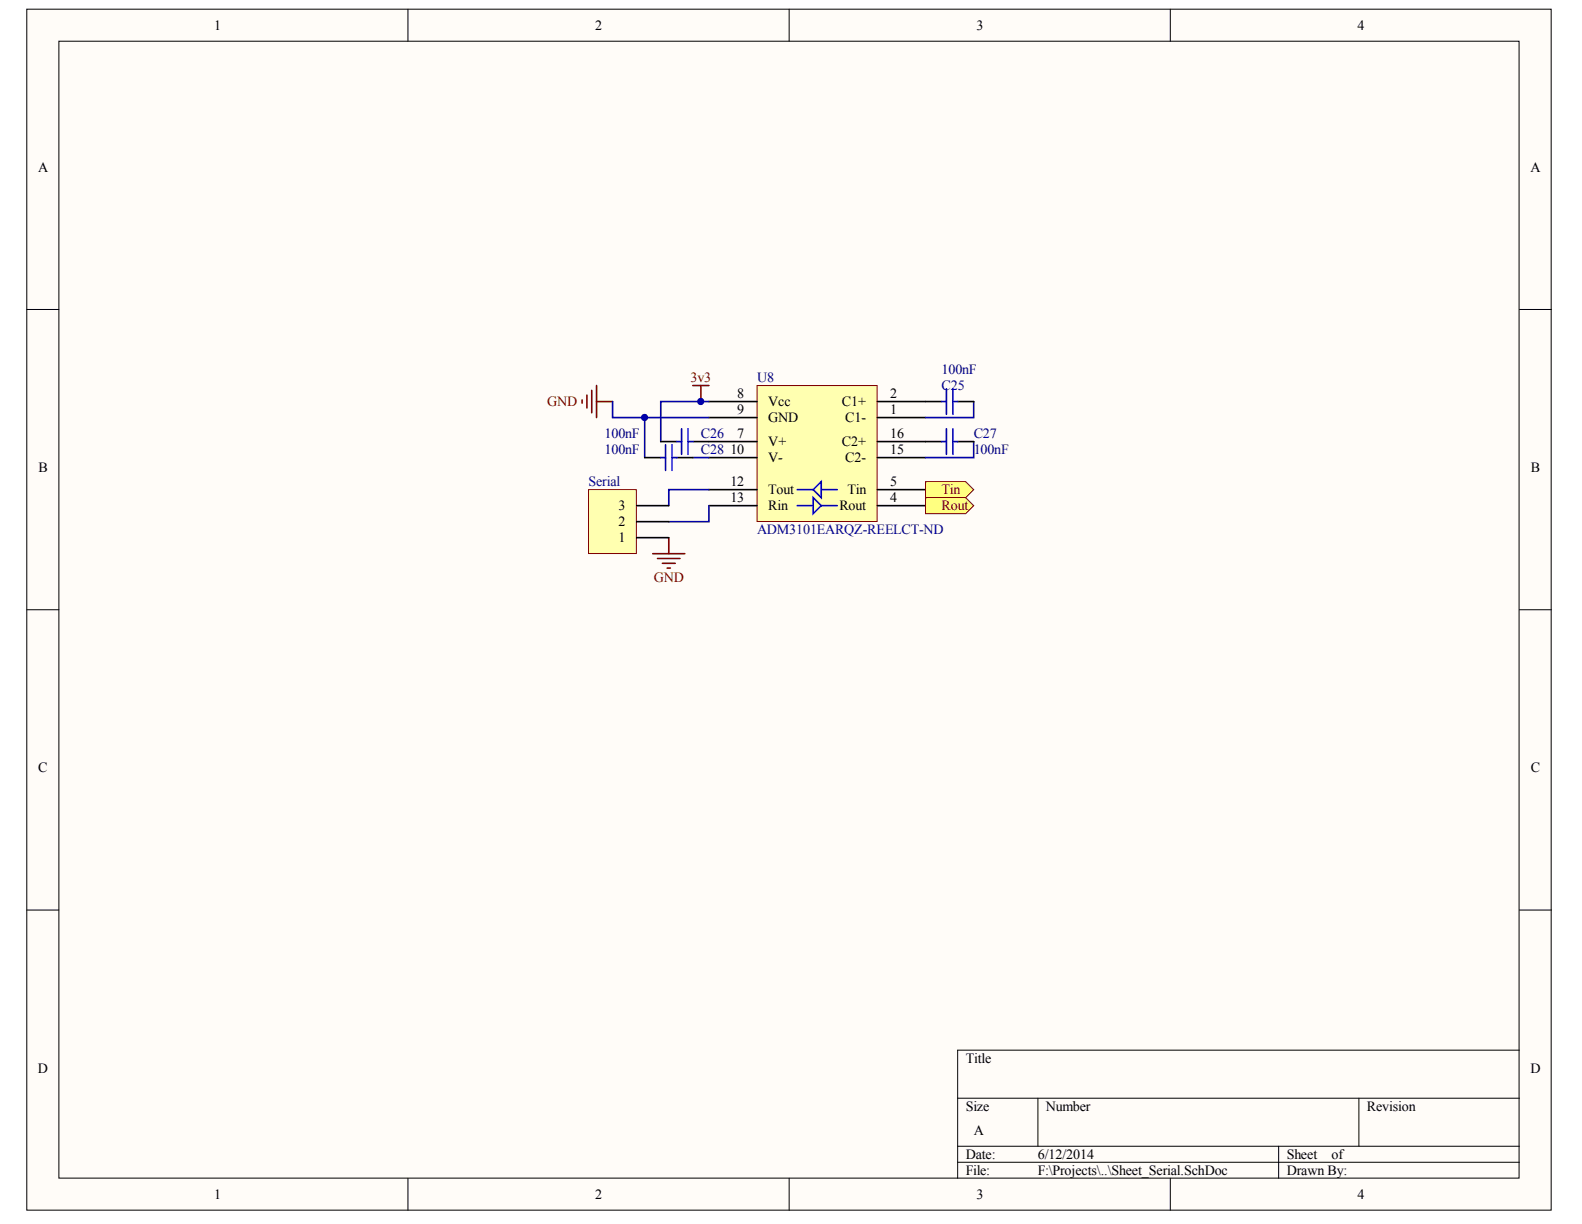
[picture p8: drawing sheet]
<svg xmlns="http://www.w3.org/2000/svg" width="279mm" height="216mm" viewBox="0 0 279 216" stroke-linecap="round" stroke-linejoin="round" font-family="sans-serif">
<g fill="#fffcf8" stroke="#000" stroke-width=".18">
<path d="M4.7 1.6h268.9v211.9h-268.9z"/>
<path d="M10.4 7.3h257.5v200.5h-257.5z"/>
</g>
<g fill="none" stroke="#000" stroke-width=".18">
<path d="M72 1.6v5.7M139.2 1.6v5.7M206.4 1.6v5.7M4.7 54.6h5.7M268 54.6h5.7M4.7 107.6h5.7M268 107.6h5.7M4.7 160.5h5.7M268 160.5h5.7M168.9 193.7h99.1M183.1 193.7v8.5M239.7 193.7v8.5"/>
<path d="M268 185.2h-99.1v22.6M72 207.8v5.7M139.2 207.8v5.7M168.9 202.2h99.1M168.9 205h99.1M206.4 207.8v5.7M225.5 202.2v5.6"/>
</g>
<path d="M133.5 68h21.2v24h-21.2z" fill="#ffffb0" stroke="#800000" stroke-width=".18"/>
<g fill="none" stroke="#000" stroke-width=".28">
<path d="M116.5 77.9h2.9M122.2 77.9h11.3M125 73.7h8.5M125 70.8h8.5M154.8 73.7h8.5M154.8 70.8h11.3M154.8 77.9h11.3M168.9 70.8h2.9M168.9 77.9h2.9M113.7 80.7h2.8M119.4 80.7h2.8M125 89.2h8.5"/>
<path d="M125 86.4h8.5M125 80.7h8.5M154.8 89.2h8.5M154.8 86.4h8.5M154.8 80.7h8.5"/>
</g>
<g fill="none" stroke="#00f" stroke-width=".28">
<path d="M117.4 78.5v4.5M118.5 78.5v4.5M119.4 77.9h.8M120.2 75.6v4.6M121.4 77.9h.8M121.4 75.6v4.6M166.1 70.8h.8M166.1 77.9h.8M166.9 68.6v4.5M166.9 75.6v4.6M168.1 68.6v4.5M168.1 75.6v4.6"/>
<path d="M168.1 70.8h.8M168.1 77.9h.8M116.5 80.7h.9M118.5 80.7h.9M140.6 86.4h2.8M140.6 89.2h2.8M143.4 86.4l1.5-1.4v2.8zM143.4 87.8l1.5 1.4-1.5 1.4zM144.9 86.4h2.8M144.9 89.2h2.8"/>
</g>
<path d="M102.7 70.5v.6M103.5 69.7v2.3M104.4 68.9v3.9M105.2 68v5.7M105.2 70.8h2.9M115.1 97.7h5.7M116 98.5h3.9M116.8 99.4h2.3M118 94.8v2.9M117.7 100.2h.5" fill="none" stroke="#800000" stroke-width=".28"/>
<path d="M108.1 70.8v2.9h5.6M125 70.8h-8.5v7.1M125 73.7h-11.3v7M171.8 70.8v2.9h-8.5M171.8 77.9v2.8h-8.5M122.2 80.7h2.8M125 86.4h-7v2.8M125 89.2v2.8h-7" fill="none" stroke="#000080" stroke-width=".28"/>
<path d="M103.8 86.4h8.4v11.2h-8.4z" fill="#ffffb0" stroke="#800000" stroke-width=".18"/>
<path d="M112.3 94.8h5.7M112.3 92h5.7M112.3 89.2h5.7" fill="none" stroke="#000" stroke-width=".28"/>
<g fill="#ffff80" stroke="#800000" stroke-width=".18">
<path d="M163.3 85h7l1.5 1.4-1.5 1.4h-7z" fill-rule="evenodd"/>
<path d="M163.3 87.8h7l1.5 1.4-1.5 1.4h-7z" fill-rule="evenodd"/>
</g>
<path d="M122.2 68h2.8M123.6 68v2.8" fill="none" stroke="#800000" stroke-width=".28"/>
<g fill="#000080" stroke="#000080" stroke-width=".18">
<circle cx="113.7" cy="73.6" r=".54"/>
<circle cx="123.6" cy="70.8" r=".54"/>
</g>
<g font-size="2.5">
<text x="37.8" y="5.2">1</text>
<text x="105" y="5.2">2</text>
<text x="172.2" y="5.2">3</text>
<text x="239.5" y="5.2">4</text>
<text x="6.7" y="30.3">A</text>
<text x="270" y="30.3">A</text>
<text x="130.1" y="70.2">8</text>
<text x="135.5" y="71.6">Vcc</text>
<text x="148.5" y="71.6">C1+</text>
<text x="157" y="70.2">2</text>
<text x="130.1" y="77.3">7</text>
<text x="130.1" y="73">9</text>
<text x="135.5" y="74.5">GND</text>
<text x="149.1" y="74.5">C1-</text>
<text x="157" y="73">1</text>
<text x="157" y="77.3">16</text>
<text x="6.8" y="83.3">B</text>
<text x="128.8" y="80.1">10</text>
<text x="135.5" y="78.7">V+</text>
<text x="135.5" y="81.5">V-</text>
<text x="148.5" y="78.7">C2+</text>
<text x="149.1" y="81.5">C2-</text>
<text x="157" y="80.1">15</text>
<text x="270" y="83.3">B</text>
<text x="109.1" y="90">3</text>
<text x="128.8" y="85.8">12</text>
<text x="128.8" y="88.6">13</text>
<text x="135.5" y="87.2">Tout</text>
<text x="135.5" y="90">Rin</text>
<text x="148.1" y="90">Rout</text>
<text x="149.5" y="87.2">Tin</text>
<text x="157" y="88.6">4</text>
<text x="157" y="85.8">5</text>
<text x="109.1" y="95.6">1</text>
<text x="109.1" y="92.8">2</text>
<text x="6.7" y="136.2">C</text>
<text x="270" y="136.2">C</text>
<text x="6.7" y="189.2">D</text>
<text x="170.3" y="187.5">Title</text>
<text x="270" y="189.2">D</text>
<text x="170.3" y="195.9">Size</text>
<text x="184.5" y="195.9">Number</text>
<text x="241.1" y="195.9">Revision</text>
<text x="171.8" y="200.2">A</text>
<text x="170.3" y="204.4">Date:</text>
<text x="170.3" y="207.2">File:</text>
<text x="183.1" y="204.4">6/12/2014</text>
<text x="183.1" y="207.2">F:\Projects\..\Sheet_Serial.SchDoc</text>
<text x="227" y="204.4">Sheet</text>
<text x="227" y="207.2">Drawn By:</text>
<text x="234.9" y="204.4">of</text>
<text x="37.8" y="211.5">1</text>
<text x="105" y="211.5">2</text>
<text x="172.2" y="211.5">3</text>
<text x="239.5" y="211.5">4</text>
</g>
<g font-size="2.5" fill="#000080">
<text x="166.1" y="66">100nF</text>
<text x="133.5" y="67.4">U8</text>
<text x="166.1" y="68.8">C25</text>
<text x="106.6" y="77.3">100nF</text>
<text x="123.6" y="77.3">C26</text>
<text x="171.8" y="77.3">C27</text>
<text x="106.6" y="80.1">100nF</text>
<text x="123.6" y="80.1">C28</text>
<text x="171.8" y="80.1">100nF</text>
<text x="103.8" y="85.8">Serial</text>
<text x="133.5" y="94.2">ADM3101EARQZ-REELCT-ND</text>
</g>
<g font-size="2.5" fill="#800000">
<text x="96.5" y="71.6">GND</text>
<text x="121.8" y="67.4">3v3</text>
<text x="166.1" y="87.2">Tin</text>
<text x="166.1" y="90">Rout</text>
<text x="115.3" y="102.7">GND</text>
</g>
</svg>
